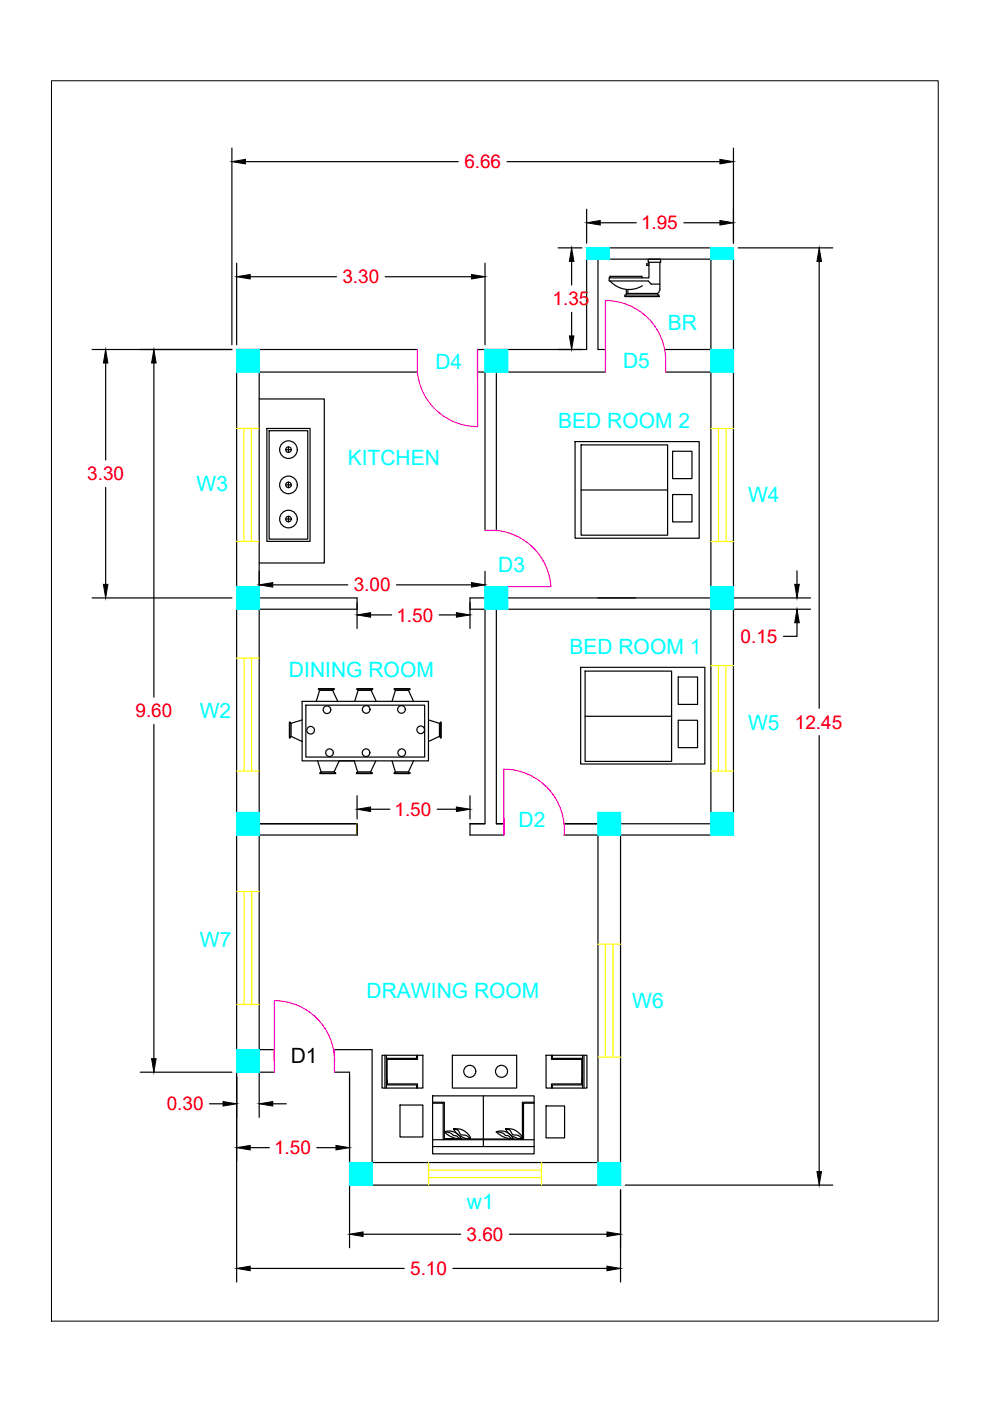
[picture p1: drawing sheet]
<svg xmlns="http://www.w3.org/2000/svg" width="210mm" height="297mm" viewBox="0 0 210 297" stroke-linecap="round" stroke-linejoin="round" font-family="sans-serif">
<!-- layer: wall -->
<g fill="none" stroke="#000" stroke-width=".25">
<path d="M49.2 31.4v41.7M52 34.3h45.2M107.5 34.3h45.1M155.5 31.4v20.2M50.2 55.8v17.3M53 58.7h18.3M81.7 58.7h18.3M102.8 55.8v17.3M118.3 52.6h5.1M121.2 55.4v5M124.4 44.4v7.2M127.3 47.2h7.6"/>
<path d="M129.3 58.9v-.3h6.8v.3M129.3 59.6a5.4 5.4 0 0 0 6.9 1M137.4 54.9h2.7v.7h-2.7zM137.6 55.6v3.3h-8.4v.7h8.2l.7 .6h1.8M137.6 55.9h-.5v.4h.5M139.9 55.6v5.9l-.5 .7M145 47.2h7.6M156.5 52.6h20.1M173.7 55.4v94.8M19.5 74.1h29.7M22.4 77v20.5M32.6 77v70.8"/>
<path d="M88.5 78.9h-33.5v47.9h20.7v6.5M88.5 74.1h-38.3v197.7M101.2 78.9h1.6v33.5M101.2 74.1h23.2v-21.5h31.1v124.4h-35.9M121.2 66.2v5M128.4 74.1h-1.6v-19.2h23.9v19.2h-9.8M128.4 78.9h-23.2v33.6M132.5 62.5h7.2v.4h-7.2zM132.8 62.2h6.6M132.8 61.4v1.1M133.1 61.4v.8M139.4 62.2v.3"/>
<path d="M141.1 78.9h9.6v47.9h-43.1M55 84.6h13.8v34.8h-13.8M56.6 90.8h9.1v24h-9.1zM57.1 91.3h8.2v23h-8.2zM121.9 93.6h26.3v20.5h-26.3zM123.2 94.3h18.3v19.2h-18.3zM142.6 95.7h4.1v5.8h-4.1zM22.4 103.3v20.6M123.2 103.9h18.3M142.6 104.9h4.1v5.8h-4.1zM19.5 126.8h29.7M57.8 124h15.9"/>
<path d="M75.7 129.2h-20.7v45.5h20.7v2.3h-20.7v45.5h3.2M78.6 130.4h4.5M84.1 124h15.9M93.1 130.4h3.7M99.6 129.2h3.2v45.5h-3.2M102.8 121.1v5.7h-3.2v6.5M151.7 129.2h20.2M155.5 126.8h16.4M169 132v2.9h-2.9M169 121v2.9M32.6 153.6v70.9M61.5 153.1h-.1v3.4h.1"/>
<path d="M61.7 153.4l-.2-.3v3.4l.2-.4M64.1 148.7h26.7v12.6h-26.7zM64.1 152.6l-2.4 .8v2.7l2.4 1.1M64.9 149.5h25.1v11h-25.1zM67.1 148.7l.7-2.3h2.7l1.1 2.3M67.5 146.1v-.1h3.4v.1M67.8 146.4l-.3-.3h3.4l-.4 .3M75.2 148.7l.7-2.3h2.8l1.1 2.3M75.7 146.1v-.1h3.3v.1M75.9 146.4l-.2-.3h3.3l-.3 .3M83.1 148.7l.7-2.3h2.8l1.1 2.3M83.6 146.1v-.1h3.3v.1"/>
<path d="M83.8 146.4l-.2-.3h3.3l-.3 .3M90.8 152.6l2.4 .8v2.7l-2.4 1.1M93.2 153.4l.2-.3v3.4l-.2-.4M93.4 153.1h.1v3.4h-.1M123.1 141.5h26.3v20.5h-26.3zM124.1 142.3h18.3v19.1h-18.3zM124.1 151.9h18.3M143.8 143.5h4.1v5.8h-4.1zM143.8 152.7h4.1v5.8h-4.1zM173.7 156v92.4M67.3 161.3l.8 2.3h2.7l1.1-2.3h3.2l.7 2.3h2.8l1.1-2.3M67.8 163.9v.1h3.4v-.1"/>
<path d="M68.1 163.6l-.3 .3h3.4l-.4-.3M75.6 163.9v.1h3.3v-.1M75.7 168.7v5M75.8 163.6l-.2 .3h3.3l-.3-.3M78.6 171.6h4.1M83.1 161.3l.7 2.3h2.8l1.1-2.3M83.6 163.9v.1h3.3v-.1M83.8 163.6l-.2 .3h3.3l-.3-.3M92.7 171.6h4.1M99.6 174.7h3.2M99.6 174.7v2.3h7.2M99.6 168.7v5"/>
<path d="M106.8 174.7h-1.6v-45.5h45.5v45.5h-19.1M119.6 174.7h7.2M126.8 177v69.5h-47.9v-24h-8M131.6 177v74.3h-57.5M29.7 227.3h19.5M44.4 234h2.9M50.2 227.3h8M55 223.5v13.4M57.8 234h2.9M70.9 227.3h3.2v37.2M81 223.7h8.7v7h-8.7zM81.6 223.7v7"/>
<path d="M81.9 230h6.4v.7M81.9 223.7v7M82.1 228.8v1h6.4v.9M84.8 234.3h4.9v6.8h-4.9zM88.3 223.7v.7h-6.4M88.5 223.7v.9h-6.4v5.2M91.7 232.3h21.5v10.8h-21.5zM91.7 233.9h2.3v7.7M91.7 233.7h2.5v7.8M94.2 240a2.65 2.65 0 0 1 2.1 .8l.5 .1 .5 .4 .5 .2-1.1-.1-1.1-.4zM94.2 240a2.84 2.84 0 0 1 3.6 1.5M95.9 223.7h13.6v7h-13.6z"/>
<path d="M96.2 239.4l.5-.1a3.1 3.1 0 0 1 3 2.1 3.8 3.8 0 0 1-3.5-2h.4a1.57 1.57 0 0 1 1.1 1.1l1.2 .2 .7 .6M102.5 232.3v10.8M105.2 240a2.65 2.65 0 0 1 2.1 .7l.5 .1 .5 .5 .5 .2M105.2 240a2.84 2.84 0 0 1 3.6 1.5M105.2 240l1.4 1 1.1 .4 1.1 .1M107.2 239.3h.5a3 3 0 0 1 3 2.1 3.8 3.8 0 0 1-3.5-2.1l.4 .1a1.7 1.7 0 0 1 1.1 1.1l1.2 .2 .7 .6M113.2 233.9h-2.2v7.7M113.2 233.7h-2.4v7.8h-16.6h1.9M115.8 234.5h3.9v6.8h-3.9zM115.8 223.7h8.6v7h-8.6zM116.9 223.7v.9h6.5v5.2M117.1 223.7v.7h6.4"/>
<path d="M123.4 228.8v1h-6.5v.9M123.5 230h-6.4v.7M123.5 223.7v7M123.8 223.7v7M53 243.3h4.1M67.2 243.3h4M91.7 243.1v1.5h21.5v-1.5M91.7 241.6h21.5M131.6 252.3v19.5M132.6 251.3h44M53 268.9h32.7M77 261.7h20.7"/>
<path d="M96 268.9h32.7M108 261.7h20.7"/>
<circle cx="61.2" cy="95.3" r="1.87"/>
<circle cx="61.2" cy="102.8" r="1.87"/>
<circle cx="61.2" cy="110" r="1.87"/>
<circle cx="65.9" cy="154.8" r=".81"/>
<circle cx="69.3" cy="150.5" r=".81"/>
<circle cx="69.9" cy="159.6" r=".81"/>
<circle cx="77.6" cy="159.6" r=".81"/>
<circle cx="77.6" cy="150.4" r=".81"/>
<circle cx="85.1" cy="150.4" r=".81"/>
<circle cx="85.2" cy="159.6" r=".81"/>
<circle cx="89.2" cy="154.7" r=".81"/>
<circle cx="99.6" cy="227.1" r="1.28"/>
<circle cx="106.3" cy="227.1" r="1.28"/>
</g>
<!-- layer: door -->
<path d="M88.5 74.1v4.8a12.9 12.9 0 0 0 12.7 11.6M101.2 78.8v-4.7v16.4M128.4 78.9v-15.2a12.8 12.8 0 0 1 12.7 12.8v2.4M102.8 112.4a12.9 12.9 0 0 1 14 12h-14M106.8 173.5v3.5v-13.9a12.8 12.8 0 0 1 12.8 13.9M70.9 222.5v4.8M70.9 224.9a12.8 12.8 0 0 0-12.7-12.7v15.1" fill="none" stroke="#f0f" stroke-width=".25"/>
<!-- layer: opening -->
<path d="M75.7 177v-2.3v2.3" fill="none" stroke="#0f0" stroke-width=".25"/>
<!-- layer: window -->
<g fill="none" stroke="#ff0" stroke-width=".25">
<path d="M50.1 90.8h4.8M51.7 90.8v24M53.3 90.8v24M150.7 90.9h4.8M152.3 90.9v23.9M153.9 90.9v23.9M50.1 114.8h4.8M150.7 114.8h4.8M50.2 139.5h4.8M51.8 139.5v24M53.4 139.5v24M150.7 141.1h4.8"/>
<path d="M152.3 141.1v22.4M153.9 141.1v22.4M50.2 163.5h4.8M150.7 163.5h4.8M50.2 189h4.8M51.8 189v24M53.4 189v24M50.2 213h4.8M126.8 200.2h4.8M128.4 200.2v23.9M130 200.2v23.9M126.8 224.1h4.8"/>
<path d="M90.9 246.5v4.8M90.9 249.7h23.9M90.9 248.1h23.9M114.8 246.5v4.8"/>
</g>
<!-- layer: wall -->
<g fill="#000" stroke="#000" stroke-width=".21">
<path d="M49.2 34.3l2.8-.5v1zM152.6 33.8l2.9 .5-2.9 .5zM50.2 58.7l2.8-.5v.9zM100 58.2l2.8 .5-2.8 .4zM121.2 52.6l.5 2.8h-1zM124.4 47.2l2.9-.4v.9zM152.6 46.8l2.9 .4-2.9 .5zM173.7 52.6l.5 2.8h-1zM22.4 74.1l.5 2.9h-1zM32.6 74.1l.5 2.9h-1zM120.7 71.2h1l-.5 2.9zM21.9 123.9h1l-.5 2.9z"/>
<path d="M55 124l2.8-.5v1zM75.7 130.4l2.9-.5v1zM96.8 129.9l2.8 .5-2.8 .5zM100 123.5l2.8 .5-2.8 .5zM168.5 123.9h1l-.5 2.9zM169 129.2l.5 2.8h-1zM75.7 171.6l2.9-.5v1zM96.8 171.1l2.8 .5-2.8 .5zM32.1 224.5h1l-.5 2.8zM47.3 233.5l2.9 .5-2.9 .5zM55 234l2.8-.5v1zM50.2 243.3l2.8-.4v.9z"/>
<path d="M71.2 242.9l2.9 .4-2.9 .5zM173.2 248.4h1l-.5 2.9zM50.2 268.9l2.8-.4v.9zM74.1 261.7l2.9-.5v1zM128.7 261.2l2.9 .5-2.9 .5zM128.7 268.5l2.9 .4-2.9 .5z"/>
</g>
<!-- layer: 0 -->
<g fill="none" stroke="#000" stroke-width=".25">
<path d="M60.6 95.3h1.2M61.2 94.7v1.2M60.6 102.8h1.2M60.6 110.1h1.2M61.2 102.2v1.2M61.2 109.5v1.1"/>
<circle cx="61.2" cy="95.3" r=".59"/>
<circle cx="61.2" cy="102.8" r=".59"/>
<circle cx="61.2" cy="110" r=".59"/>
</g>
<!-- layer: REFRENCE -->
<g fill="#0ff" stroke="#0ff" stroke-width=".21">
<path d="M50.2 222.5l4.8 4.8v-4.8zM50.2 222.5l4.8 4.8h-4.8z"/>
<path d="M126.8 246.5l4.8 4.8v-4.8zM126.8 246.5l4.8 4.8h-4.8z"/>
<path d="M74.1 246.5l4.8 4.8v-4.8zM74.1 246.5l4.8 4.8h-4.8z"/>
<path d="M150.7 52.6l4.8 2.3v-2.3zM150.7 52.6l4.8 2.3h-4.8z"/>
<path d="M124.4 52.6l4.8 2.3v-2.3zM124.4 52.6l4.8 2.3h-4.8z"/>
<path d="M150.7 74.1l4.8 4.8v-4.8zM150.7 74.1l4.8 4.8h-4.8z"/>
<path d="M102.8 74.1l4.8 4.8v-4.8zM102.8 74.1l4.8 4.8h-4.8z"/>
<path d="M50.2 74.1l4.8 4.8v-4.8zM50.2 74.1l4.8 4.8h-4.8z"/>
<path d="M150.7 124.4l4.8 4.8v-4.8zM150.7 124.4l4.8 4.8h-4.8z"/>
<path d="M102.8 124.4l4.8 4.8v-4.8zM102.8 124.4l4.8 4.8h-4.8z"/>
<path d="M50.2 124.4l4.8 4.8v-4.8zM50.2 124.4l4.8 4.8h-4.8z"/>
<path d="M150.7 172.3l4.8 4.7v-4.7zM150.7 172.3l4.8 4.7h-4.8z"/>
<path d="M126.8 172.3l4.8 4.7v-4.7zM126.8 172.3l4.8 4.7h-4.8z"/>
<path d="M50.2 172.3l4.8 4.7v-4.7zM50.2 172.3l4.8 4.7h-4.8z"/>
</g>
<g fill="none" stroke="#0ff" stroke-width=".25">
<path d="M124.4 52.6h4.8v2.3h-4.8zM150.7 52.6h4.8v2.3h-4.8zM50.2 74.1h4.8v4.8h-4.8zM102.8 74.1h4.8v4.8h-4.8zM150.7 74.1h4.8v4.8h-4.8zM50.2 124.4h4.8v4.8h-4.8zM102.8 124.4h4.8v4.8h-4.8zM150.7 124.4h4.8v4.8h-4.8zM50.2 172.3h4.8v4.7h-4.8zM126.8 172.3h4.8v4.7h-4.8zM150.7 172.3h4.8v4.7h-4.8zM50.2 222.5h4.8v4.8h-4.8z"/>
<path d="M74.1 246.5h4.8v4.8h-4.8zM126.8 246.5h4.8v4.8h-4.8z"/>
</g>
<!-- layer: wall -->
<path d="M10.9 17.1h188v263h-188z" fill="none" stroke="#000" stroke-width=".21"/>
<g font-size="4.5" fill="#0ff">
<text x="141.6" y="70">BR</text>
<text x="92.3" y="78.3">D4</text>
<text x="132.1" y="78">D5</text>
<text x="118.3" y="90.8">BED ROOM 2</text>
<text x="73.7" y="98.6">KITCHEN</text>
<text x="41.7" y="104.2">W3</text>
<text x="158.6" y="106.4">W4</text>
<text x="105.6" y="121.2">D3</text>
<text x="61.3" y="143.6">DINING ROOM</text>
<text x="120.7" y="138.8">BED ROOM 1</text>
<text x="42.4" y="152.2">W2</text>
<text x="158.6" y="154.8">W5</text>
<text x="109.9" y="175.3">D2</text>
<text x="42.4" y="200.8">W7</text>
<text x="77.7" y="211.7">DRAWING ROOM</text>
<text x="134.1" y="213.8">W6</text>
<text x="99" y="256.4">w1</text>
</g>
<text font-size="4.5" x="61.7" y="225.3">D1</text>
<g font-size="4" fill="#f00">
<text x="98.5" y="35.7">6.66</text>
<text x="135.9" y="48.6">1.95</text>
<text x="72.6" y="60.1">3.30</text>
<text x="117.2" y="64.7">1.35</text>
<text x="18.5" y="101.9">3.30</text>
<text x="75" y="125.4">3.00</text>
<text x="84.1" y="131.8">1.50</text>
<text x="157" y="136.3">0.15</text>
<text x="28.7" y="152.1">9.60</text>
<text x="168.5" y="154.5">12.45</text>
<text x="83.6" y="173">1.50</text>
<text x="35.4" y="235.4">0.30</text>
<text x="58.1" y="244.7">1.50</text>
<text x="98.9" y="263.1">3.60</text>
<text x="87" y="270.3">5.10</text>
</g>
</svg>
